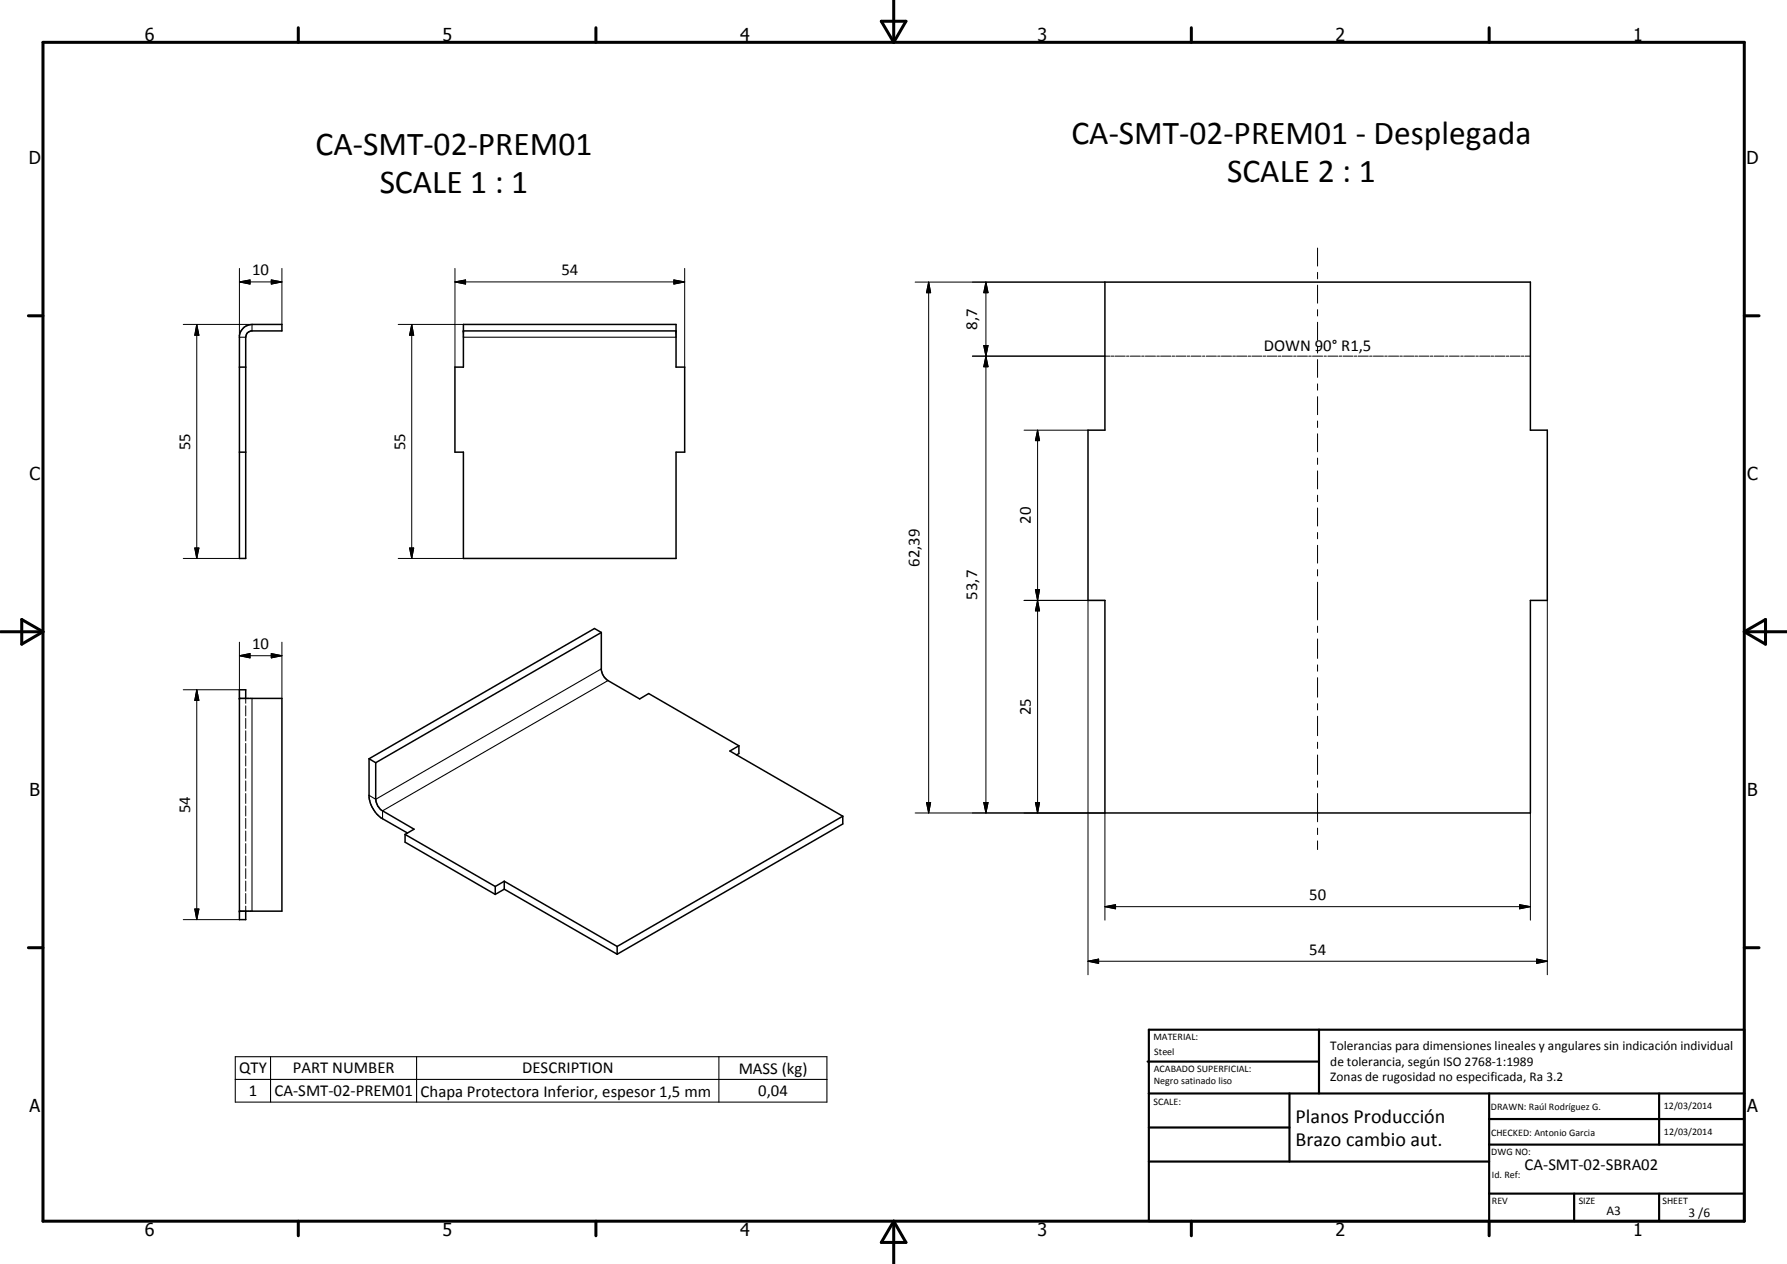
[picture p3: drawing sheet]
<svg xmlns="http://www.w3.org/2000/svg" width="420mm" height="297mm" viewBox="0 0 420 297" stroke-linecap="round" stroke-linejoin="round" font-family="sans-serif">
<g fill="none" stroke="#000" stroke-width=".35">
<path d="M57.2 77.1l.9-.6 1.2-.3h7v1.6h-7.3l-.8 .4-.4 .8v52.2h-1.5v-52.3l.4-1.1zM109 76.2h50v10.1h2v20h-2v24.9h-50v-24.9h-2v-20h2zM109 77.8h50M259.8 66.3h100v34.8h4v40h-4v50h-100v-50h-4v-40h4zM56.3 86.3h1.5M56.3 106.3h1.5M141.4 148.6v8.9l.6 1.5 .7 .8 7.7 4.5 2.1-1.3 21.2 12.3M141.4 148.6l-53.1 30.6M141.4 148.6l-1.6-.9-53 30.6M56.3 164.1h10v50h-10M57.8 164.1v-2h-1.5v54h1.5v-2M86.8 178.3v9a7.1 7.1 0 0 0 3.1 5.1l5.9 3.3"/>
<path d="M86.8 178.3l1.5 .9M88.3 179.2v8.6a3.3 3.3 0 0 0 1.6 2.7l7.5 4.4-2.2 1.2M173.7 175.3v1.8l-.5 .3M173.7 175.3l-2.1 1.2 26.6 15.3M95.2 196.1l21.2 12.2M95.2 196.1v1.8l21.2 12.3M198.2 191.8v1.8l-53.1 30.6M198.2 191.8l-53.1 30.6M116.4 208.3v1.9M118.6 207.1l-2.2 1.2M118.6 209l-2.2 1.2M118.6 207.1v1.9"/>
<path d="M118.6 209l26.5 15.2M118.6 207.1l26.5 15.3M145.1 222.4v1.8"/>
</g>
<g fill="none" stroke="#000" stroke-width=".24">
<path d="M309.8 58.3v4.2M43.1 76.2h16.2M46.3 76.2l.5 2.6h-1zM46.3 76.2v55M56.3 66.3l2.5-.5v1zM56.3 66.3h10M56.3 63.1v16.1M63.8 65.8l2.5 .5-2.5 .5zM66.3 63.1v13.1M93.6 76.2h15.4M96.8 76.2l.5 2.6h-1zM96.8 76.2v55"/>
<path d="M107 66.3l2.5-.5v1zM107 66.3h54M107 63.1v23.2M158.4 65.8l2.6 .5-2.6 .5zM161 63.1v23.2M215.2 66.3h44.6M218.3 66.3l.5 2.5h-1zM218.3 66.3v124.8M231.8 66.3l.5 2.5h-1zM231.8 66.3v124.8M309.8 64v1.5M309.8 67v4.2"/>
<path d="M309.8 72.8v1.5M309.8 75.7v4.3M228.6 83.7h32.4M231.3 81.2h1l-.5 2.5zM231.3 81.2l1 5h-1l1-5zM231.8 83.7l.5 2.5h-1zM261.3 83.7h.6M262.2 83.7h2.4M264.9 83.7h.6M265.8 83.7h2.3M268.4 83.7h.6M269.3 83.7h2.4"/>
<path d="M272 83.7h.6M272.9 83.7h2.4M275.6 83.7h.6M276.5 83.7h2.3M279.1 83.7h.6M280 83.7h2.4M282.7 83.7h.6M283.6 83.7h2.4M286.3 83.7h.6M287.2 83.7h2.3M289.8 83.7h.7M290.7 83.7h2.4"/>
<path d="M293.4 83.7h.6M294.3 83.7h2.4M297 83.7h.6M297.9 83.7h2.4M300.6 83.7h.5M301.4 83.7h2.5M304.2 83.7h.5M305 83.7h2.4M307.7 83.7h.6M308.6 83.7h2.4M309.8 81.4v1.6M309.8 84.5v4.2"/>
<path d="M309.8 90.2v1.5M309.8 93.2v4.3M309.8 98.9v1.6M311.3 83.7h.6M312.2 83.7h2.4M314.9 83.7h.6M315.8 83.7h2.3M318.4 83.7h.6M319.3 83.7h2.4M322 83.7h.6M322.9 83.7h2.4M325.6 83.7h.6"/>
<path d="M326.5 83.7h2.3M329.1 83.7h.6M330 83.7h2.4M332.7 83.7h.6M333.6 83.7h2.4M336.3 83.7h.6M337.2 83.7h2.3M339.9 83.7h.5M340.8 83.7h2.3M343.4 83.7h.6M344.3 83.7h2.4M347 83.7h.6"/>
<path d="M347.9 83.7h2.4M350.6 83.7h.6M351.5 83.7h2.4M354.1 83.7h.6M355 83.7h2.4M357.7 83.7h.6M358.6 83.7h1.2M240.8 101.1h15M244 101.1l.4 2.4h-1zM244 101.1v90M309.8 101.9v4.3M309.8 107.7v1.4"/>
<path d="M309.8 110.7v4.2M309.8 116.4v1.5M309.8 119.4v4.2M43.1 131.2h13.2M45.8 128.8h1l-.5 2.4zM93.6 131.2h15.4M96.3 128.8h1l-.5 2.4zM243.4 138.6h1l-.4 2.5zM309.8 125.1v1.5M309.8 128.1v4.2M309.8 133.9v1.4M309.8 136.8v8.9"/>
<path d="M56.3 154.1l2.5-.5v1zM56.3 150.9v13.2M56.3 154.1h10M63.8 153.6l2.5 .5-2.5 .5zM66.3 150.9v13.2M240.8 141.1h19M244 141.1l.4 2.5h-1zM255.8 141.1v88M309.8 147.2v1.4M309.8 150.2v4.5M309.8 156.3v1.4M309.8 159.3v4.5"/>
<path d="M363.8 141.1v88M43.1 162.1h13.2M46.3 162.1l.5 2.5h-1zM46.3 162.1v54M57.8 164.1v1.2M57.8 165.9v2.3M57.8 168.8v2.4M57.8 171.7v2.4M57.8 174.7v2.3M57.8 177.6v2.4M309.8 165.4v1.4M309.8 168.3v4.6"/>
<path d="M309.8 174.4v1.5M309.8 177.4v4.6M57.8 180.6v2.3M57.8 183.5v2.4M57.8 186.5v2.3M57.8 189.4v2.4M57.8 192.3v2.4M57.8 195.3v2.4M57.8 198.2v2.4M215.2 191.1h44.6v25.1M217.8 188.6h1l-.5 2.5zM231.3 188.6h1l-.5 2.5z"/>
<path d="M243.4 188.6h1l-.4 2.5zM309.8 183.5v1.5M309.8 186.5v6.6M309.8 194.6v1.5M309.8 197.6v2M359.8 191.1v25.1M43.1 216.1h13.2M45.8 213.6h1l-.5 2.5zM57.8 201.2v2.3M57.8 204.1v2.4M57.8 207.1v2.3M57.8 210v2.3"/>
<path d="M57.8 212.9v1.2M259.8 213.1l2.5-.5v1zM259.8 213.1h100M357.3 212.6l2.5 .5-2.5 .5zM255.8 225.9l2.5-.5v1zM255.8 225.9h108M361.3 225.4l2.5 .5-2.5 .5z"/>
</g>
<g fill="#000">
<circle cx="109" cy="77.8" r=".18"/>
<circle cx="159" cy="77.8" r=".18"/>
<circle cx="56.3" cy="164.1" r=".18"/>
<circle cx="56.3" cy="214.1" r=".18"/>
</g>
<path d="M56.3 79.2h1.5M59.3 76.2v1.6M109 79.2h50M141.4 157.2l-53.1 30.6-1.5-.9M142.9 159.9l-53 30.6v1.9M59.3 164.1v50M55.3 248.3h139.1v10.7h-139.1zM55.3 253.7h139.1M63.6 248.3v10.7M97.9 248.3v10.7M169 248.3v10.7" fill="none" stroke="#000" stroke-width=".25"/>
<g fill="none" stroke="#000" stroke-width=".71">
<path d="M10.1 9.9h400v277.1h-400zM70.1 6.5v3.4M140.1 6.5v3.4M207.2 5h5.8l-2.9 4.9zM210.1 0v9.9M280.1 6.5v3.4M350.1 6.5v3.4M6.7 74.2h3.4M410.1 74.2h3.5M.1 148.5h10M5.1 145.6l5 2.9-5 2.9zM410.1 148.5h10"/>
<path d="M410.1 148.5l5-2.9v5.8zM6.7 222.7h3.4M410.1 222.7h3.5M70.1 287v3.4M140.1 287v3.4M210.1 287v10M210.1 287l2.9 5h-5.8zM280.1 287v3.4M350.1 287v3.4"/>
</g>
<g fill="none" stroke="#000" stroke-width=".51">
<path d="M269.8 249.5h40.3M270.1 242h140v45h-140zM270.1 257h140M303.2 257v16M310.1 242v15M350.1 257v30M390.1 257v12M270.1 265h33.1M270.1 273h80M350.1 269h60M350.1 263h60M350.1 280.5h60"/>
<path d="M370.1 280.5v6.5M390.1 280.5v6.5"/>
</g>
<g fill="#000">
<path d="M46.3 76.2l.5 2.6h-1zM56.3 66.3l2.5-.5v1zM63.8 65.8l2.5 .5-2.5 .5zM96.8 76.2l.5 2.6h-1zM107 66.3l2.5-.5v1zM158.4 65.8l2.6 .5-2.6 .5zM218.3 66.3l.5 2.5h-1zM231.8 66.3l.5 2.5h-1zM231.3 81.2h1l-.5 2.5zM231.8 83.7l.5 2.5h-1zM244 101.1l.4 2.4h-1zM45.8 128.8h1l-.5 2.4z"/>
<path d="M96.3 128.8h1l-.5 2.4zM243.4 138.6h1l-.4 2.5zM56.3 154.1l2.5-.5v1zM63.8 153.6l2.5 .5-2.5 .5zM244 141.1l.4 2.5h-1zM46.3 162.1l.5 2.5h-1zM217.8 188.6h1l-.5 2.5zM231.3 188.6h1l-.5 2.5zM243.4 188.6h1l-.4 2.5zM45.8 213.6h1l-.5 2.5zM259.8 213.1l2.5-.5v1zM357.3 212.6l2.5 .5-2.5 .5z"/>
<path d="M255.8 225.9l2.5-.5v1zM361.3 225.4l2.5 .5-2.5 .5z"/>
</g>
<g font-size="7.9">
<text x="251.9" y="33.8">CA-SMT-02-PREM01 - Desplegada</text>
<text x="74.2" y="36.5">CA-SMT-02-PREM01</text>
<text x="89.3" y="45.5">SCALE 1 : 1</text>
<text x="288.5" y="42.8">SCALE 2 : 1</text>
</g>
<g font-size="4.7">
<text x="304.6" y="263.9">Planos Producción</text>
<text x="304.6" y="269.3">Brazo cambio aut.</text>
</g>
<g font-size="4.2">
<text x="34" y="9.6">6</text>
<text x="104" y="9.6">5</text>
<text x="174" y="9.6">4</text>
<text x="244" y="9.6">3</text>
<text x="314" y="9.6">2</text>
<text x="384" y="9.6">1</text>
<text x="6.8" y="38.7">D</text>
<text x="410.6" y="38.7">D</text>
<text x="7" y="112.9">C</text>
<text x="410.8" y="112.9">C</text>
<text x="7" y="187.1">B</text>
<text x="410.8" y="187.1">B</text>
<text x="7" y="261.4">A</text>
<text x="410.8" y="261.4">A</text>
<text x="34" y="290.4">6</text>
<text x="104" y="290.4">5</text>
<text x="174" y="290.4">4</text>
<text x="244" y="290.4">3</text>
<text x="314" y="290.4">2</text>
<text x="384" y="290.4">1</text>
</g>
<g font-size="3.9">
<text x="59.3" y="64.7">10</text>
<text x="132" y="64.7">54</text>
<text x="229.7" y="77.5" transform="rotate(-90 229.7 77.5)">8,7</text>
<text x="297.2" y="82.4">DOWN 90° R1,5</text>
<text x="44.7" y="105.8" transform="rotate(-90 44.7 105.8)">55</text>
<text x="95.2" y="105.8" transform="rotate(-90 95.2 105.8)">55</text>
<text x="242.4" y="123.1" transform="rotate(-90 242.4 123.1)">20</text>
<text x="216.2" y="133.2" transform="rotate(-90 216.2 133.2)">62,39</text>
<text x="229.7" y="140.9" transform="rotate(-90 229.7 140.9)">53,7</text>
<text x="59.3" y="152.6">10</text>
<text x="242.4" y="168.1" transform="rotate(-90 242.4 168.1)">25</text>
<text x="44.7" y="191.1" transform="rotate(-90 44.7 191.1)">54</text>
<text x="307.8" y="211.5">50</text>
<text x="307.8" y="224.3">54</text>
<text x="56.2" y="252.3">QTY</text>
<text x="58.5" y="257.6">1</text>
<text x="64.5" y="257.6">CA-SMT-02-PREM01</text>
<text x="68.9" y="252.3">PART NUMBER</text>
<text x="98.9" y="257.7">Chapa Protectora Inferior, espesor 1,5 mm</text>
<text x="122.8" y="252.3">DESCRIPTION</text>
<text x="173.7" y="252.4">MASS (kg)</text>
<text x="178.3" y="257.6">0,04</text>
<text x="358.5" y="275">CA-SMT-02-SBRA02</text>
</g>
<g font-size="3.1">
<text x="312.7" y="246.8">Tolerancias para dimensiones lineales y angulares sin indicación individual</text>
<text x="312.7" y="250.4">de tolerancia, según ISO 2768-1:1989</text>
<text x="312.7" y="254">Zonas de rugosidad no especificada, Ra 3.2</text>
<text x="377.7" y="285.6">A3</text>
<text x="397" y="285.9">3 /6</text>
</g>
<g font-size="2.4">
<text x="271.2" y="244.4">MATERIAL:</text>
<text x="271.3" y="252">ACABADO SUPERFICIAL:</text>
<text x="271.4" y="247.9">Steel</text>
<text x="271.3" y="254.6">Negro satinado liso</text>
<text x="271.2" y="259.7">SCALE:</text>
<text x="350.6" y="260.8">DRAWN: Raúl Rodríguez G.</text>
<text x="391.2" y="260.6">12/03/2014</text>
<text x="350.6" y="267">CHECKED: Antonio Garcia</text>
<text x="391.2" y="266.7">12/03/2014</text>
<text x="350.6" y="271.4">DWG NO:</text>
<text x="350.8" y="276.9">Id. Ref:</text>
<text x="350.8" y="282.8">REV</text>
<text x="371.2" y="282.9">SIZE</text>
<text x="390.9" y="282.9">SHEET</text>
</g>
</svg>
